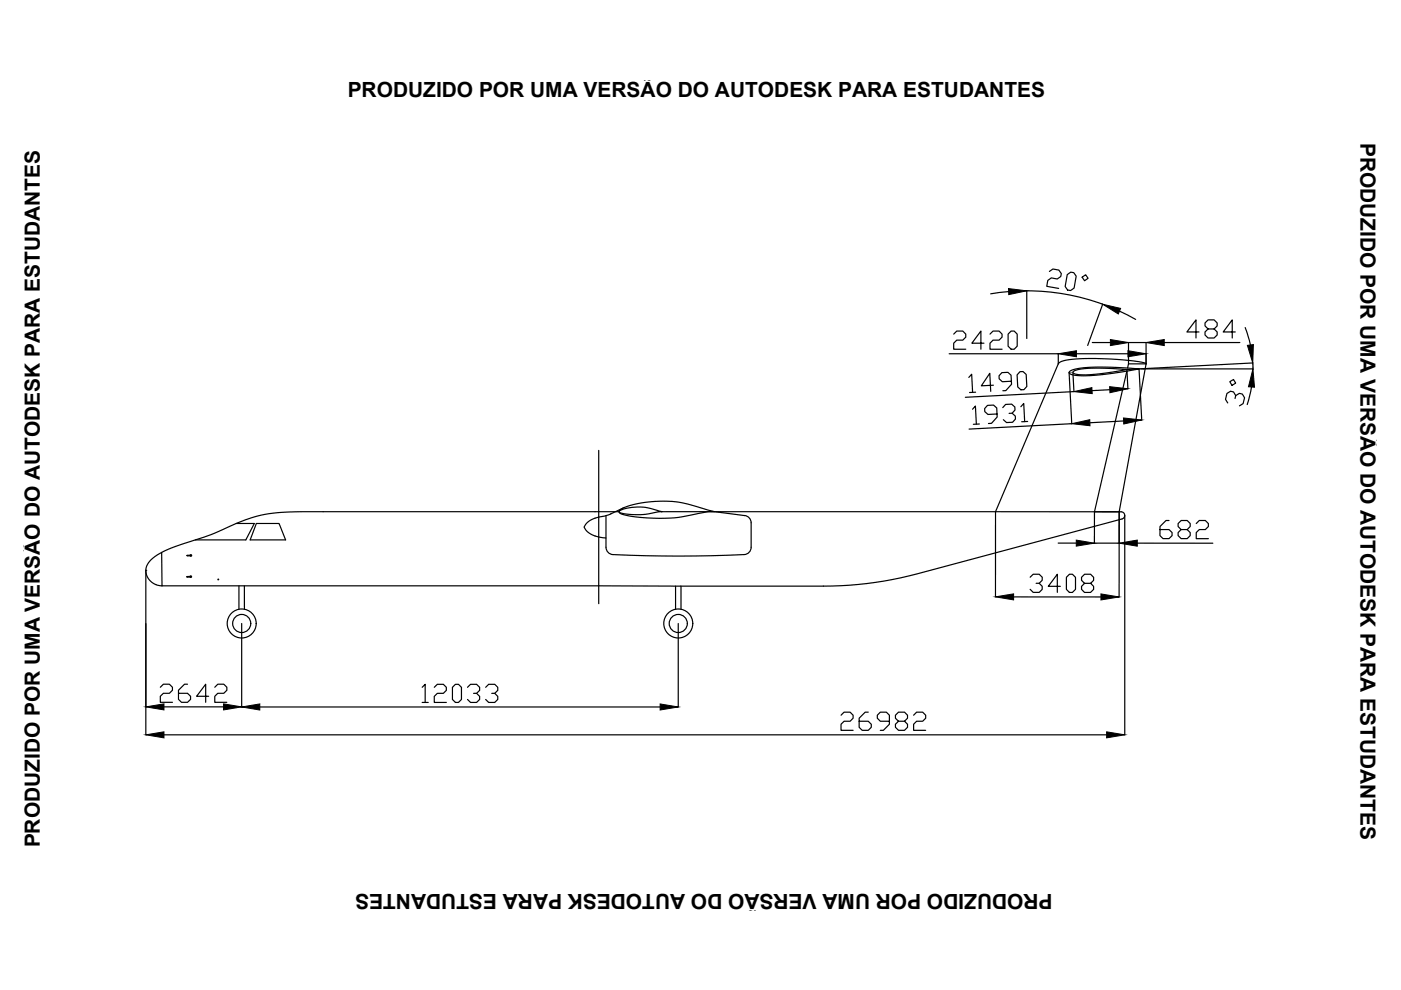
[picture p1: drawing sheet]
<svg xmlns="http://www.w3.org/2000/svg" width="297mm" height="210mm" viewBox="0 0 297 210" stroke-linecap="round" stroke-linejoin="round" font-family="sans-serif">
<!-- layer: 0 -->
<g fill="none" stroke="#000" stroke-width=".25">
<path d="M222.5 57.6l.7-.6 1.3 .3 .5 .7-.1 .6-.7 .6-1.3-.3-.7 .6-.3 1.2 2.6 .5M226.3 58.2l.7-.5 .7 .1 .5 .8-.5 2.5-.7 .5-.6-.1-.6-.8zM229.4 58.8l.8-.5 .5 .7-.7 .5zM201.2 75h23.2v2.1M202.2 70.8l.6-.6h1.3l.7 .6v.7l-.7 .6h-1.3l-.6 .7v1.2h2.6M208.6 72.8h-2.5l1.9-2.6v3.8M209.9 70.8l.6-.6h1.3l.7 .6v.7l-.7 .6h-1.3l-.6 .7v1.2h2.6M213.7 70.8l.7-.6h.6l.7 .6v2.6l-.7 .6h-.6l-.7-.6zM213.9 61.8l-3.9 .5M216.3 78.8h.6l.7 .6 .1 2.5-.6 .7h-.6l-.7-.6-.2-2.5zM217.7 71.8v-10.1a46.8 46.8 0 0 1 16.1 2.8l-3.2 8.7M224.4 77.1a4.6 4.6 0 0 1 3.3-.9 73.1 73.1 0 0 1 12.6 .3 5.7 5.7 0 0 1 2.7 .6"/>
<path d="M224.4 77.1l-13.3 31.4v18.1M226.7 79l.5 10.8-21.7 1.2M226.8 78.8l1.5-.6 2.8-.3a81.9 81.9 0 0 1 10.4 .3h-.1a54.1 54.1 0 0 1-13.1 1.4 2.09 2.09 0 0 1-1.6-.5zM227.5 79l.2 4-23 1.2M228.2 75h10.9M231.6 72.6h3.8M237.4 66l3.4 1.7M238.9 78.7l-6.9 29.8v6.7h5.3M239.3 77.1v-4.5h3.7v4.5M241.5 78.2l-2.7 .2a33.3 33.3 0 0 1-10.7 .9l-.5-.2-.1-.2a2.27 2.27 0 0 1 1.9-.7 50.6 50.6 0 0 1 9.5 .2l.2 4M241.5 78.2l.6 10.9M241.5 78.2l24.1-1.3v1.3h-23.7"/>
<path d="M243 77.1h-3.7l-.2 .9M243 77.1l-5.7 31.4v18.1M246.8 72.6h16.1M254.2 70.4h-2.6l2-2.6v3.9M256.1 69.7l-.6-.6v-.6l.6-.7h1.3l.7 .7v.6l-.7 .6h-1.3l-.6 .7v.6l.6 .7h1.3l.7-.7v-.6l-.7-.7M261.9 70.4h-2.6l2-2.6v3.9M264 69.4l1.1 3.7M126.9 95.5v32.5M205.4 80l.6-.7 .2 3.9M206.2 86.8l.6-.7 .2 3.8M206.8 83.2h-1.2M207.7 89.9l-1.3 .1"/>
<path d="M210.6 81.7l-2.5 .1 1.8-2.7 .2 3.9M211.4 87.8l-1.9 .1-.7-.6v-.7l.6-.6 1.2-.1 .7 .6 .1 1.9-1.2 1.4h-.6M212.6 86.4l.6-.7h1.3l.7 .6v.6l-.6 .7h-.7M214.4 80.8l-1.9 .1-.7-.6v-.6l.6-.7 1.3-.1 .7 .6 .1 2-1.2 1.3h-.7M214.6 87.6l.7 .6v.7l-.6 .6-1.3 .1-.7-.6M216.4 86.2l.7-.7 .2 3.9M217.9 89.4h-1.3M235.3 82.6l-3.8 .2M238.2 89.3l-7.1 .3M260.7 80.9l.8-.4 .5 .7-.8 .5zM261.8 84.5l.2-.6-.5-.8-.6-.2-.8 .5-.3 1.3 .5 .7M262 83.9l.8-.5 .6 .2 .5 .7-.3 1.3-.8 .4"/>
<path d="M265.3 82l-.9 3.8M34.3 117.1v7.1M40.3 117.7l.2-.1 .1 .2-.1 .1-.2-.1M40.5 117.7l-.9 .1h.9M50.1 111h3.8l-1.8 3.5h-10.7M54.4 111h4.8l1.4 3.5h-7.6zM131.3 108.5h-64.8a57.7 57.7 0 0 0-11.8 .9l-4.8 1.6a67.1 67.1 0 0 1-12.2 4.7 12.5 12.5 0 0 0-6.2 3.5 3 3 0 0 0 1.6 4.8M131.3 108.4a9.6 9.6 0 0 1 6.8-.6l2.2 .7h-.6a16 16 0 0 1-8.4 .1zM131.4 108.2a16.4 16.4 0 0 1 8.6-1.9 22.4 22.4 0 0 1 8.9 1.5l2.5 .7-1.9 .1a36.1 36.1 0 0 1-17.8 .3l-.4-.3zM132.2 107.7l-3.1 1.4-1 .3a4.8 4.8 0 0 0-4.1 2 .86 .86 0 0 0 .4 1.2 5.9 5.9 0 0 0 4.1 1.5M151.4 108.5l6.5 .8a1.54 1.54 0 0 1 1.4 1.5v4.6a1.71 1.71 0 0 1-1.5 2.2 274.2 274.2 0 0 1-28.3-.1 1.54 1.54 0 0 1-1-1.5v-6.7M151.4 108.5h-11.1"/>
<path d="M151.5 108.5h86.2M224.4 115.2h3.8M237.7 108.5a.77 .77 0 0 1 .8 .7 .77 .77 0 0 1-.6 .8l-43.4 11.7a77.4 77.4 0 0 1-19.9 2.6h-30.2v4.9M238.5 109.3v46.5M241.1 115.2h16.1M247.9 110.4h-.7l-1.3 1.2v2l.7 .6h1.3l.6-.6v-.7l-.6-.6h-2M250.4 112.3l-.6-.7v-.6l.6-.6h1.3l.6 .6v.6l-.6 .7h-1.3l-.6 .6v.7l.6 .6h1.3l.6-.6v-.7l-.6-.6M253.6 111l.7-.6h1.3l.6 .6v.6l-.6 .7h-1.3l-.7 .6v1.3h2.6M30.9 120.9v34.9M33.1 124l1.3 .2M34.3 124.2l110 .1M40.3 122.2l.2-.1 .1 .2-.1 .1-.2-.1"/>
<path d="M40.4 122.2l-.8 .1h.8M50.7 124.2v5M51.2 132.2v17.7M51.8 124.2v5M143.2 124.3v4.9M143.8 132.2v17.7M214.9 126.6h18.5M218.4 122.4l.7-.6h1.2l.7 .6v.6l-.7 .7h-.6M220.3 123.7l.7 .6v.7l-.7 .6h-1.2l-.7-.6M224.8 124.3h-2.5l1.9-2.5v3.8M226.1 122.4l.6-.6h.7l.6 .6v2.6l-.6 .6h-.7l-.6-.6zM229.9 123.7l-.6-.7v-.6l.7-.6h1.2l.7 .6v.6l-.7 .7h-1.3l-.6 .6v.7l.6 .6h1.3l.7-.6v-.7l-.7-.6"/>
<path d="M34 145.7l.6-.6h1.3l.7 .6v.6l-.7 .7h-1.3l-.6 .6v1.3h2.6M34.8 155.8h199.8M34.8 149.9h12.6M39.8 145.1h-.7l-1.3 1.2v2l.7 .6h1.3l.6-.6v-.7l-.6-.6h-2M44.2 147.6h-2.5l1.9-2.5v3.8M45.5 145.7l.7-.6h1.3l.6 .6v.6l-.6 .7h-1.3l-.7 .6v1.3h2.6M55.1 149.9h84.9M89.5 145.7l.6-.6v3.8M89.5 148.9h1.3M92.1 145.7l.6-.6h1.3l.6 .6v.7l-.6 .6h-1.3l-.6 .7v1.2h2.5M95.9 145.7l.7-.6h.6l.6 .6v2.6l-.6 .6h-.6l-.7-.6zM99.1 145.7l.7-.6h1.2l.7 .6v.7l-.7 .6h-.6"/>
<path d="M101 147l.7 .7v.6l-.7 .6h-1.2l-.7-.6M103 145.7l.6-.6h1.3l.6 .6v.7l-.6 .6h-.6M104.9 147l.6 .7v.6l-.6 .6h-1.3l-.6-.6M178.3 151.6l.7-.6h1.2l.7 .6v.7l-.7 .6h-1.2l-.7 .7v1.2h2.6M184.1 151h-.7l-1.2 1.3v1.9l.6 .6h1.3l.6-.6v-.6l-.6-.7h-1.9M188.6 152.9h-2l-.6-.6v-.7l.6-.6h1.3l.7 .6v2l-1.3 1.2h-.7M190.5 152.9l-.6-.6v-.7l.6-.6h1.3l.6 .6v.7l-.6 .6h-1.3l-.6 .7v.6l.6 .6h1.3l.6-.6v-.6l-.6-.7M193.7 151.6l.6-.6h1.3l.7 .6v.7l-.7 .6h-1.3l-.6 .7v1.2h2.6"/>
<circle cx="46.3" cy="122.9" r=".08"/>
<circle cx="51.2" cy="132.2" r="3.1"/>
<circle cx="51.2" cy="132.2" r="1.92"/>
<circle cx="143.8" cy="132.2" r="3.1"/>
<circle cx="143.8" cy="132.2" r="1.92"/>
</g>
<path d="M227.5 79h-.8" fill="none" stroke="#808080" stroke-width=".25"/>
<path d="M30.9 120.9h.1" fill="none" stroke="#000" stroke-width=".21"/>
<g fill="#000" stroke="#000" stroke-width=".21">
<path d="M213.8 61.2l3.9 .5-3.8 .8zM224.4 75l3.8-.6v1.2zM235.4 72l3.9 .6-3.9 .7zM233.8 64.5l3.8 .9-.5 1.2zM239.1 74.4l3.9 .6-3.9 .6zM243 72.6l3.8-.6v1.3zM264.5 73.2l1.2-.1-.1 3.9zM227.2 89.8l3.8-.8 .1 1.3zM227.7 83l3.8-.8 .1 1.3zM235.3 82l3.8 .4-3.8 .9zM238.2 88.6l3.9 .5-3.8 .8zM265.6 78.2l.4 3.9-1.3-.1z"/>
<path d="M228.2 114.5l3.8 .7-3.8 .6zM237.3 115.2l3.8-.7v1.3zM211.1 126.5l3.8-.6v1.3zM233.4 125.9l3.9 .7-3.9 .6zM30.9 155.8l3.9-.6v1.2zM30.9 149.9l3.9-.7v1.3zM47.4 149.2l3.8 .7-3.8 .6zM51.2 149.9l3.9-.7v1.3zM140 149.2l3.8 .7-3.8 .6zM234.6 155.2l3.9 .6-3.9 .6z"/>
</g>
<g font-size="4.4">
<text x="73.7" y="20.5">PRODUZIDO POR UMA VERSÃO DO AUTODESK PARA ESTUDANTES</text>
<text x="288.4" y="30.3" transform="rotate(90 288.4 30.3)">PRODUZIDO POR UMA VERSÃO DO AUTODESK PARA ESTUDANTES</text>
<text x="8.4" y="179.7" transform="rotate(-90 8.4 179.7)">PRODUZIDO POR UMA VERSÃO DO AUTODESK PARA ESTUDANTES</text>
<text x="223.1" y="189.5" transform="rotate(-180 223.1 189.5)">PRODUZIDO POR UMA VERSÃO DO AUTODESK PARA ESTUDANTES</text>
</g>
</svg>
